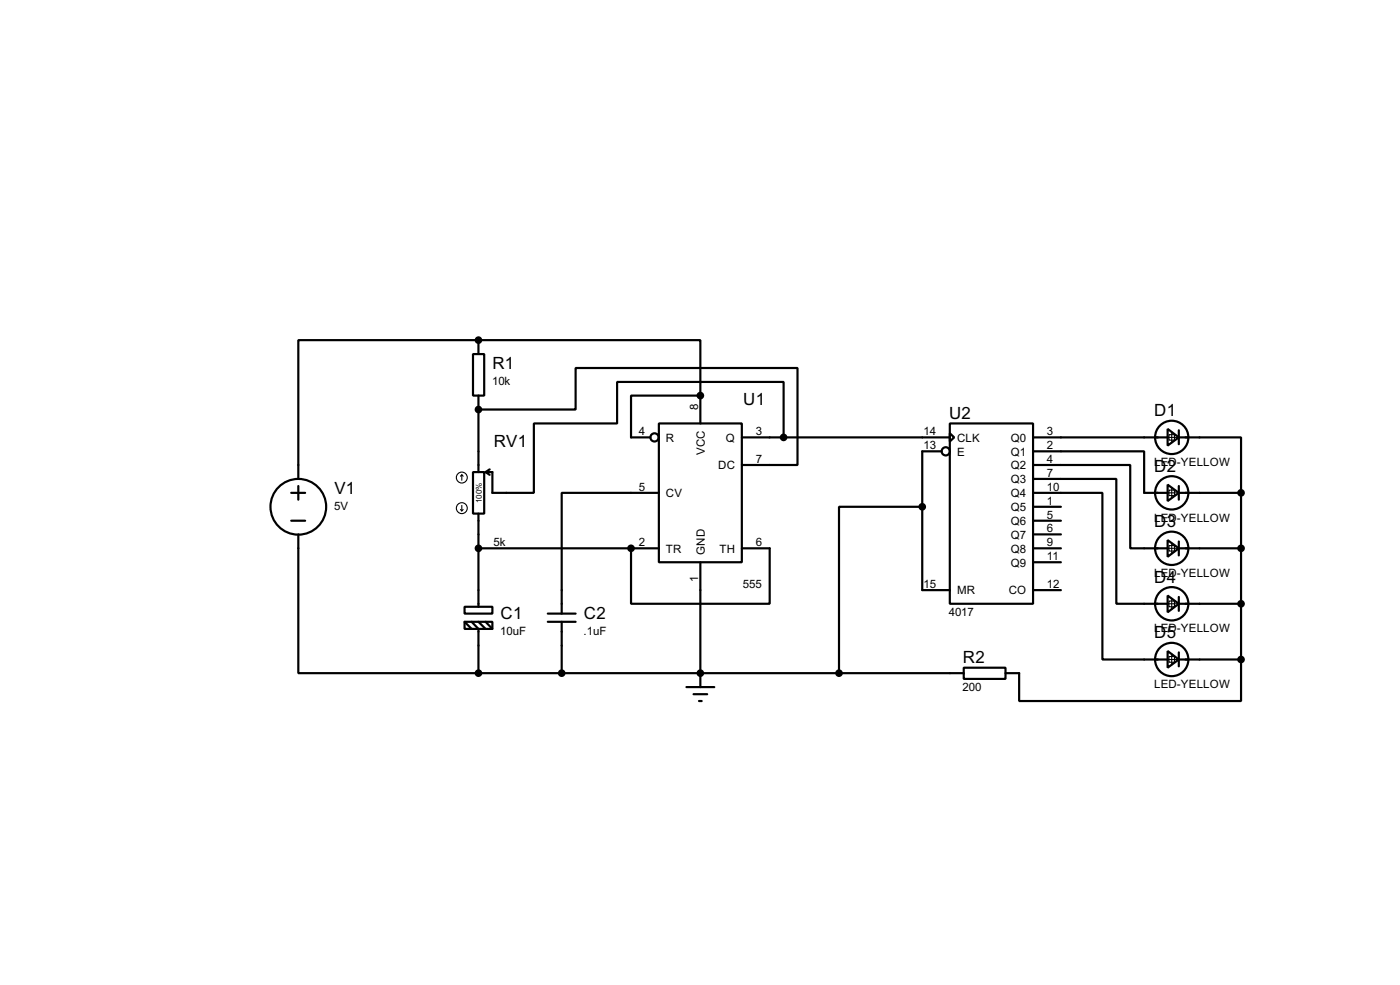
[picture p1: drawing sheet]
<svg xmlns="http://www.w3.org/2000/svg" width="256mm" height="180mm" viewBox="0 0 256 180" stroke-linecap="round" stroke-linejoin="round" font-family="sans-serif">
<g fill="none" stroke="#000" stroke-width=".4">
<path d="M86.7 64.8h2v7.6h-2zM87.7 75h17.8v-7.6h40.6v17.7h-10.2M87.7 62.3h40.6v10.1M87.7 62.3h-33v25.4M87.7 62.3v2.5M87.7 72.4v14M120.7 77.5h15.2v25.4h-15.2zM128.3 72.4h-12.7v7.7h3.6M128.3 72.4v5.1M174 77.5h15.3v33h-15.3zM174 79.3l.8 .8-.8 .7zM213.9 78.5l2.1 1.6-2.1 1.5z"/>
<path d="M216 78.8v2.5M53.4 90.2h2.5M53.4 95.3h2.5M54.7 97.8v25.4h33M54.7 89v2.5M86.7 86.4h2v7.6h-2zM87.7 94v17.1M89 86.4l.7 .5M89.7 85.9l-.7 .5M120.7 90.2h-17.8v22.1M135.9 80.1h38.1M143.6 80.1v-10.2h-30.5v7.6h-15.3v12.7h-7.6v-3.8h-1.2"/>
<path d="M169 92.8h-15.3v30.4M172.5 82.6h-3.5v25.4h5M189.3 82.6h20.3v7.6h4.3M189.3 85.1h17.8v15.3h6.8M189.3 87.7h15.2v22.8h9.4M189.3 90.2h12.7v30.5h11.9M189.3 80.1h24.6M189.3 92.8h5.1M189.3 95.3h5.1M189.3 97.8h5.1M213.9 88.7l2.1 1.5-2.1 1.5zM213.9 98.9l2.1 1.5-2.1 1.5z"/>
<path d="M216 80.1h11.4v10.1M216 90.2h11.4M216 89v2.5M216 99.1v2.6M227.4 90.2v30.5M85.1 111.1h5.1v1.2h-5.1zM85.1 113.8h5.1v1.3h-5.1zM85.1 113.8l1.3 1.3M86.4 113.8l1.3 1.3v8.1M87.7 100.4h33M87.7 113.8l1.3 1.3M89 113.8l1.2 1.3"/>
<path d="M100.4 113.8h5.1M100.4 112.3h5.1M102.9 113.8v9.4M115.6 100.4v10.1h25.4v-10.1h-5.1M128.3 102.9v22.9M189.3 100.4h5.1M189.3 108h5.1M189.3 102.9h5.1M213.9 109l2.1 1.5-2.1 1.6zM213.9 119.2l2.1 1.5-2.1 1.5zM216 100.4h11.4M216 110.5h11.4"/>
<path d="M216 109.3v2.5M216 119.4v2.6M87.7 123.2h88.9M125.8 125.8h5.1M127.1 127.1h2.5M128.1 128.3h.5M176.6 122.2h7.6v2.1h-7.6zM216 120.7h11.4M227.4 120.7v7.6h-40.7v-5.1h-2.5"/>
<circle cx="54.6" cy="92.8" r="5.1"/>
<circle cx="119.9" cy="80.1" r=".75"/>
<circle cx="173.2" cy="82.6" r=".75"/>
<circle cx="214.6" cy="90.2" r="3.1"/>
<circle cx="214.6" cy="80.1" r="3.1"/>
<circle cx="214.6" cy="110.5" r="3.1"/>
<circle cx="214.6" cy="100.4" r="3.1"/>
<circle cx="214.6" cy="120.7" r="3.1"/>
</g>
<g fill="#000">
<circle cx="87.7" cy="75" r=".2"/>
<circle cx="87.7" cy="62.3" r=".2"/>
<circle cx="128.3" cy="72.4" r=".2"/>
<circle cx="115.6" cy="100.4" r=".2"/>
<circle cx="128.3" cy="123.2" r=".2"/>
</g>
<g fill="#000" stroke="#000" stroke-width=".4">
<circle cx="87.6" cy="75" r=".5"/>
<circle cx="87.6" cy="62.3" r=".5"/>
<circle cx="128.3" cy="72.4" r=".5"/>
<circle cx="143.5" cy="80.1" r=".5"/>
<circle cx="168.9" cy="92.8" r=".5"/>
<circle cx="227.3" cy="90.2" r=".5"/>
<circle cx="87.6" cy="100.4" r=".5"/>
<circle cx="115.6" cy="100.4" r=".5"/>
<circle cx="227.3" cy="110.5" r=".5"/>
<circle cx="227.3" cy="100.4" r=".5"/>
<circle cx="87.6" cy="123.2" r=".5"/>
<circle cx="102.9" cy="123.2" r=".5"/>
<circle cx="128.3" cy="123.2" r=".5"/>
<circle cx="153.7" cy="123.2" r=".5"/>
<circle cx="227.3" cy="120.7" r=".5"/>
</g>
<g fill="none" stroke="#000" stroke-width=".2">
<path d="M214.2 79.6h1v1h-1zM214.7 79v2.1M84.4 93.3l.2 .2M84.6 86.9l-.2 .3M84.6 86.9l.3 .3M84.6 86.9v1M84.6 92.5v1M84.9 93.3l-.3 .2M213.7 80.1h2M213.7 90.2h2M214.2 89.7h1v1h-1zM214.2 99.9h1v1h-1z"/>
<path d="M214.7 89.2v2M214.7 99.4v2M213.7 100.4h2M213.7 110.5h2M214.2 110h1v1.1h-1zM214.7 109.5v2.1M214.7 119.7v2M213.7 120.7h2M214.2 120.2h1v1h-1z"/>
<circle cx="84.6" cy="87.4" r="1"/>
<circle cx="84.6" cy="93" r="1"/>
</g>
<g font-size="3.5">
<text x="90.2" y="67.5">R1</text>
<text x="136.2" y="74.1">U1</text>
<text x="173.9" y="76.7">U2</text>
<text x="211.5" y="76.2">D1</text>
<text x="90.5" y="81.8">RV1</text>
<text x="211.5" y="86.4">D2</text>
<text x="61.3" y="90.4">V1</text>
<text x="211.5" y="96.5">D3</text>
<text x="211.5" y="106.7">D4</text>
<text x="91.7" y="113.2">C1</text>
<text x="107" y="113.2">C2</text>
<text x="211.5" y="116.9">D5</text>
<text x="176.4" y="121.4">R2</text>
</g>
<g font-size="2.4">
<text x="90.2" y="70.4">10k</text>
<text x="127.9" y="74.9" transform="rotate(-90 127.9 74.9)">8</text>
<text x="117" y="79.7">4</text>
<text x="122" y="80.8">R</text>
<text x="129.1" y="83.3" transform="rotate(-90 129.1 83.3)">VCC</text>
<text x="133" y="80.8">Q</text>
<text x="138.5" y="79.7">3</text>
<text x="169.2" y="79.7">14</text>
<text x="169.2" y="82.2">13</text>
<text x="175.3" y="80.8">CLK</text>
<text x="175.3" y="83.4">E</text>
<text x="185.2" y="80.8">Q0</text>
<text x="185.2" y="83.4">Q1</text>
<text x="191.8" y="79.7">3</text>
<text x="191.8" y="82.2">2</text>
<text x="117" y="89.8">5</text>
<text x="131.6" y="85.9">DC</text>
<text x="138.5" y="84.7">7</text>
<text x="185.2" y="85.9">Q2</text>
<text x="185.2" y="88.5">Q3</text>
<text x="191.8" y="84.7">4</text>
<text x="191.8" y="87.3">7</text>
<text x="191.8" y="89.8">10</text>
<text x="211.4" y="85.3">LED-YELLOW</text>
<text x="61.2" y="93.3">5V</text>
<text x="122" y="91">CV</text>
<text x="185.2" y="91">Q4</text>
<text x="185.2" y="93.6">Q5</text>
<text x="191.8" y="92.4">1</text>
<text x="191.8" y="94.9">5</text>
<text x="211.4" y="95.5">LED-YELLOW</text>
<text x="90.4" y="100">5k</text>
<text x="117" y="100">2</text>
<text x="122" y="101.2">TR</text>
<text x="129.1" y="101.6" transform="rotate(-90 129.1 101.6)">GND</text>
<text x="131.8" y="101.2">TH</text>
<text x="138.5" y="100">6</text>
<text x="185.2" y="96.1">Q6</text>
<text x="185.2" y="98.6">Q7</text>
<text x="185.2" y="101.2">Q8</text>
<text x="191.8" y="97.4">6</text>
<text x="191.8" y="100">9</text>
<text x="127.9" y="106.6" transform="rotate(-90 127.9 106.6)">1</text>
<text x="136.1" y="107.7">555</text>
<text x="169.2" y="107.6">15</text>
<text x="185.2" y="103.7">Q9</text>
<text x="191.8" y="107.6">12</text>
<text x="191.8" y="102.5">11</text>
<text x="211.4" y="105.6">LED-YELLOW</text>
<text x="173.8" y="112.7">4017</text>
<text x="175.3" y="108.8">MR</text>
<text x="184.8" y="108.8">CO</text>
<text x="91.7" y="116.2">10uF</text>
<text x="106.9" y="116.2">.1uF</text>
<text x="211.4" y="115.8">LED-YELLOW</text>
<text x="211.4" y="126">LED-YELLOW</text>
<text x="176.4" y="126.5">200</text>
</g>
<text font-size="1.7" x="88.3" y="92.1" transform="rotate(-90 88.3 92.1)">100%</text>
</svg>
